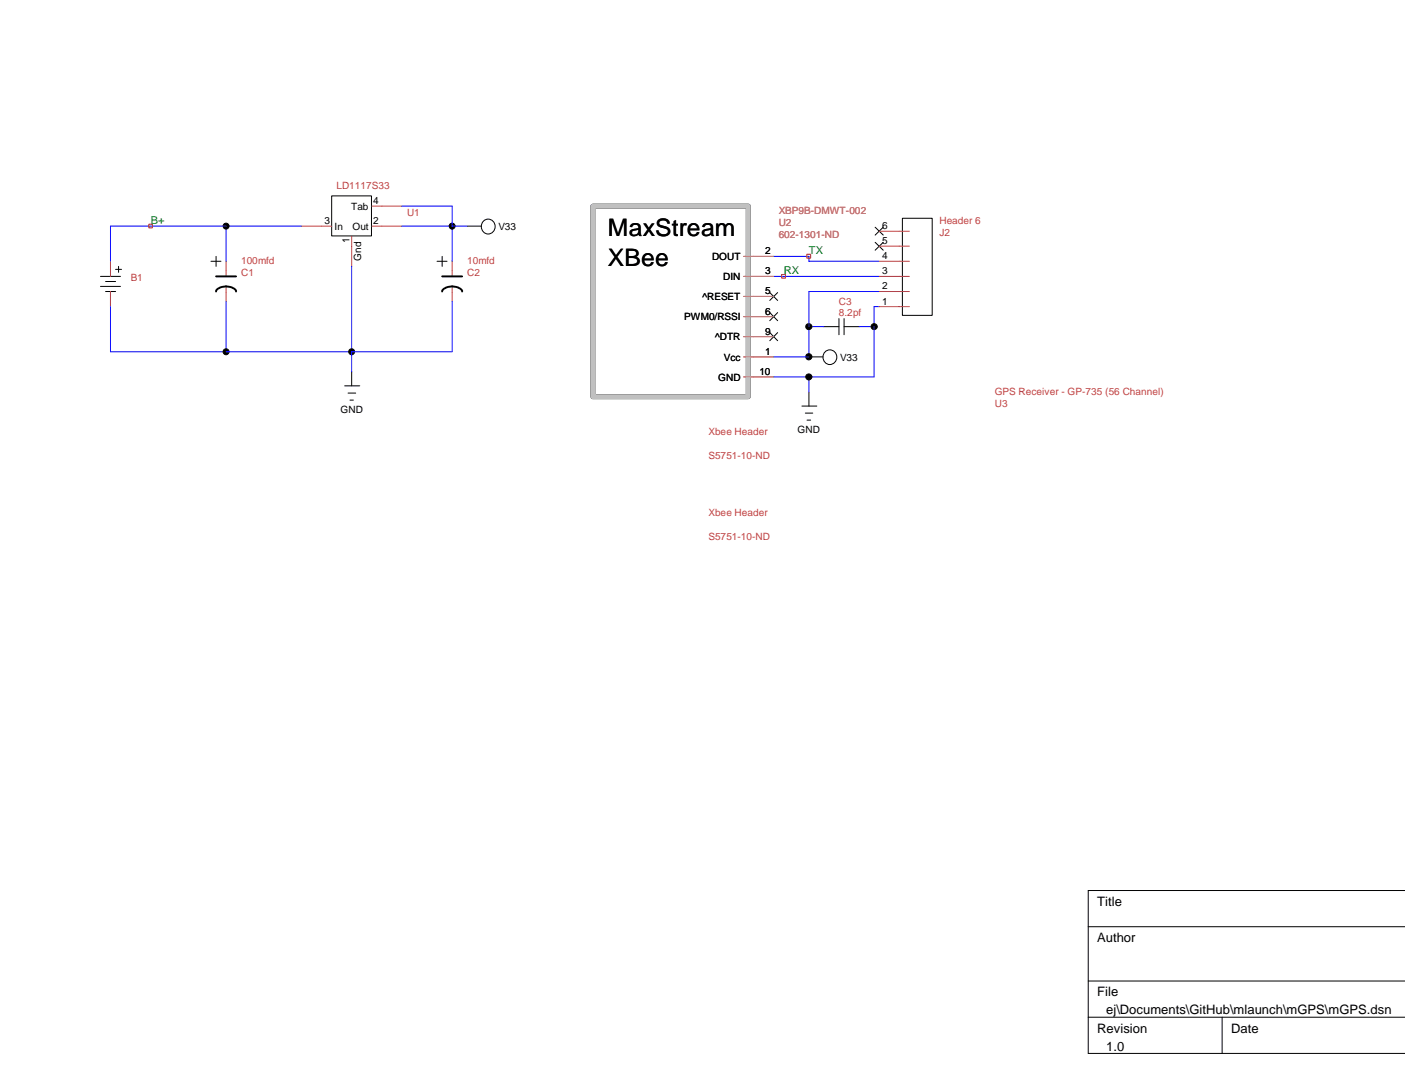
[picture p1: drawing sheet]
<svg xmlns="http://www.w3.org/2000/svg" width="279mm" height="216mm" viewBox="0 0 279 216" stroke-linecap="round" stroke-linejoin="round" font-family="sans-serif">
<g fill="none" stroke="#000" stroke-width=".2">
<path d="M66 38.9h7.9v8h-7.9zM20 56.9h4M20 54.9h4M21 58h2M21 56h2M22 58v3M23 53.6h1.2M23.6 53v1.1M42 51.9h1.9M43 51v2M86.9 51.9h2M87.9 51v2"/>
<path d="M92.9 45h2.8M96.3 43.8a1.43 1.43 0 0 1 2.2 1.2 1.43 1.43 0 0 1-2.2 1.2 1.58 1.58 0 0 1 0-2.4zM153.1 58.2l1.5 1.5M154.6 58.2l-1.5 1.5M174 45.2l1.6 1.5M174 48.2l1.6 1.5M175.6 45.2l-1.6 1.5M175.6 48.2l-1.6 1.5M179.5 43.4h5.9v19.3h-5.9zM68.5 76.7h3M69.2 78.1h1.5M69.6 79.5h.7"/>
<path d="M69.9 73.9v2.8M153.1 62.1l1.5 1.7M153.1 66.1l1.5 1.6M154.6 62.1l-1.5 1.7M154.6 66.1l-1.5 1.6M160.9 71h2.8M160.9 77.9v2.8M163.8 64.9h3M166.8 63.3v3.2M167.9 64.9h3M167.9 63.3v3.2M159.5 80.7h2.9"/>
<path d="M160.1 82.1h1.5M160.5 83.5h.7M279.4 177h-63v32.4h63M216.4 184.2h63M216.4 195h63M216.4 202.2h63M243 202.2v7.2"/>
<circle cx="45" cy="45" r=".59"/>
<circle cx="89.9" cy="45" r=".59"/>
<circle cx="45" cy="69.9" r=".59"/>
<circle cx="69.9" cy="69.9" r=".59"/>
<circle cx="160.8" cy="70.9" r=".62"/>
<circle cx="160.9" cy="64.9" r=".61"/>
<circle cx="160.9" cy="74.9" r=".61"/>
<circle cx="165" cy="71" r="1.42"/>
<circle cx="173.8" cy="64.9" r=".61"/>
</g>
<g fill="none" stroke="#c04040" stroke-width=".2">
<path d="M22 51.9v3M22 58v3M45 51.9v3M45 56.9v3M59.9 45h6.1M69.9 46.9v6.1M73.9 45h6M73.9 41h6M89.9 51.9v3M89.9 56.9v3M147.9 54.9h5.9M147.9 58.9h5.9"/>
<path d="M147.9 51h5.9M174.8 54.9h6M174.8 58h6M174.8 51.9h6M174.8 48.9h6M174.8 46h6M147.9 71h5.9M147.9 62.9h5.9M147.9 66.9h5.9M147.9 74.9h5.9M174.8 61h6"/>
</g>
<path d="M43 58a2.16 2.16 0 0 1 2.6-1l.9 .4 .4 .3v.3M43 54.9h3.9M87.9 58a2.16 2.16 0 0 1 2.6-1l1.1 .4 .3 .6M87.9 54.9h4" fill="none" stroke="#000" stroke-width=".38"/>
<g fill="none" stroke="#00f" stroke-width=".2">
<path d="M45 45v6.9M45 59.9v10M59.9 45h-37.9v6.9M69.9 53v20.9M79.9 45h13M79.9 41h10v10.9M89.9 59.9v10h-67.9v-8.9M153.8 51h7.1v.9h13.9M153.8 54.9h21M174.8 58h-13.9v13h-7.1M160.9 74.9v3M160.9 64.9h2.9"/>
<path d="M170.9 64.9h2.9M174.8 61h-1v13.9h-20"/>
</g>
<g fill="#000">
<circle cx="45" cy="45" r=".59"/>
<circle cx="89.9" cy="45" r=".59"/>
<circle cx="45" cy="69.9" r=".59"/>
<circle cx="69.9" cy="69.9" r=".59"/>
<circle cx="160.8" cy="70.9" r=".62"/>
<circle cx="160.9" cy="64.9" r=".61"/>
<circle cx="160.9" cy="74.9" r=".61"/>
<circle cx="173.8" cy="64.9" r=".61"/>
</g>
<path d="M117.9 41h30.9v37.9h-30.9z" fill="none" stroke="#000" stroke-width=".97"/>
<path d="M29.6 44.6h.7v.7h-.7zM155.4 54.6h.8v.7h-.8zM160.4 50.5h.8v.8h-.8z" fill="none" stroke="#f00" stroke-width=".2"/>
<path d="M117.9 41h30.9v37.9h-30.9z" fill="none" stroke="#c0c0c0" stroke-width=".97"/>
<path d="M147.9 54.9h5.9M147.9 58.9h5.9M147.9 51h5.9M147.9 71h5.9M147.9 62.9h5.9M147.9 66.9h5.9M147.9 74.9h5.9" fill="none" stroke="#c08080" stroke-width=".2"/>
<g font-size="4.8">
<text x="120.9" y="46.9">MaxStream</text>
<text x="120.9" y="52.9">XBee</text>
</g>
<g font-size="2.6">
<text x="218.2" y="180.1">Title</text>
<text x="218.2" y="187.3">Author</text>
<text x="203.3" y="201.7">C:\Users\waynej\Documents\GitHub\mlaunch\mGPS\mGPS.dsn</text>
<text x="218.2" y="198.1">File</text>
<text x="218.2" y="205.3">Revision</text>
<text x="220" y="208.9">1.0</text>
<text x="244.9" y="205.3">Date</text>
</g>
<g font-size="2.2" fill="#008020">
<text x="30" y="44.5">B+</text>
<text x="160.9" y="50.5">TX</text>
<text x="155.9" y="54.5">RX</text>
</g>
<g font-size="2" fill="#c04040">
<text x="66.9" y="37.5">LD1117S33</text>
<text x="80.9" y="42.9">U1</text>
<text x="154.9" y="44.9">U2</text>
<text x="154.9" y="42.5">XBP9B-DMWT-002</text>
<text x="154.9" y="47.3">602-1301-ND</text>
<text x="186.8" y="46.9">J2</text>
<text x="186.8" y="44.5">Header 6</text>
<text x="48" y="52.5">100mfd</text>
<text x="92.9" y="52.5">10mfd</text>
<text x="26" y="55.9">B1</text>
<text x="48" y="54.9">C1</text>
<text x="92.9" y="54.9">C2</text>
<text x="166.8" y="60.5">C3</text>
<text x="166.8" y="62.9">8.2pf</text>
<text x="197.8" y="80.9">U3</text>
<text x="197.8" y="78.5">GPS Receiver - GP-735 (56 Channel)</text>
<text x="140.9" y="86.5">Xbee Header</text>
<text x="140.9" y="91.3">S5751-10-ND</text>
<text x="140.9" y="102.5">Xbee Header</text>
<text x="140.9" y="107.3">S5751-10-ND</text>
</g>
<g font-size="2">
<text x="69.8" y="41.7">Tab</text>
<text x="74.2" y="40.6">4</text>
<text x="64.6" y="44.5">3</text>
<text x="66.5" y="45.7">In</text>
<text x="70.1" y="45.7">Out</text>
<text x="74.2" y="44.5">2</text>
<text x="99.1" y="45.7">V33</text>
<text x="175.4" y="45.6">6</text>
<text x="69.5" y="48.3" transform="rotate(-90 69.5 48.3)">1</text>
<text x="71.8" y="51.9" transform="rotate(-90 71.8 51.9)">Gnd</text>
<text x="141.6" y="51.7">DOUT</text>
<text x="152.1" y="50.5">2</text>
<text x="175.4" y="51.5">4</text>
<text x="175.4" y="48.5">5</text>
<text x="139.7" y="59.7">^RESET</text>
<text x="143.8" y="55.7">DIN</text>
<text x="152.1" y="54.5">3</text>
<text x="152.1" y="58.5">5</text>
<text x="175.4" y="57.5">2</text>
<text x="175.4" y="54.5">3</text>
<text x="136.1" y="63.7">PWM0/RSSI</text>
<text x="152.1" y="62.5">6</text>
<text x="175.4" y="60.5">1</text>
<text x="142.2" y="67.7">^DTR</text>
<text x="143.9" y="71.7">Vcc</text>
<text x="152.1" y="66.5">9</text>
<text x="152.1" y="70.5">1</text>
<text x="167" y="71.7">V33</text>
<text x="142.8" y="75.7">GND</text>
<text x="151" y="74.5">10</text>
<text x="67.7" y="82">GND</text>
<text x="158.6" y="86.1">GND</text>
</g>
</svg>
